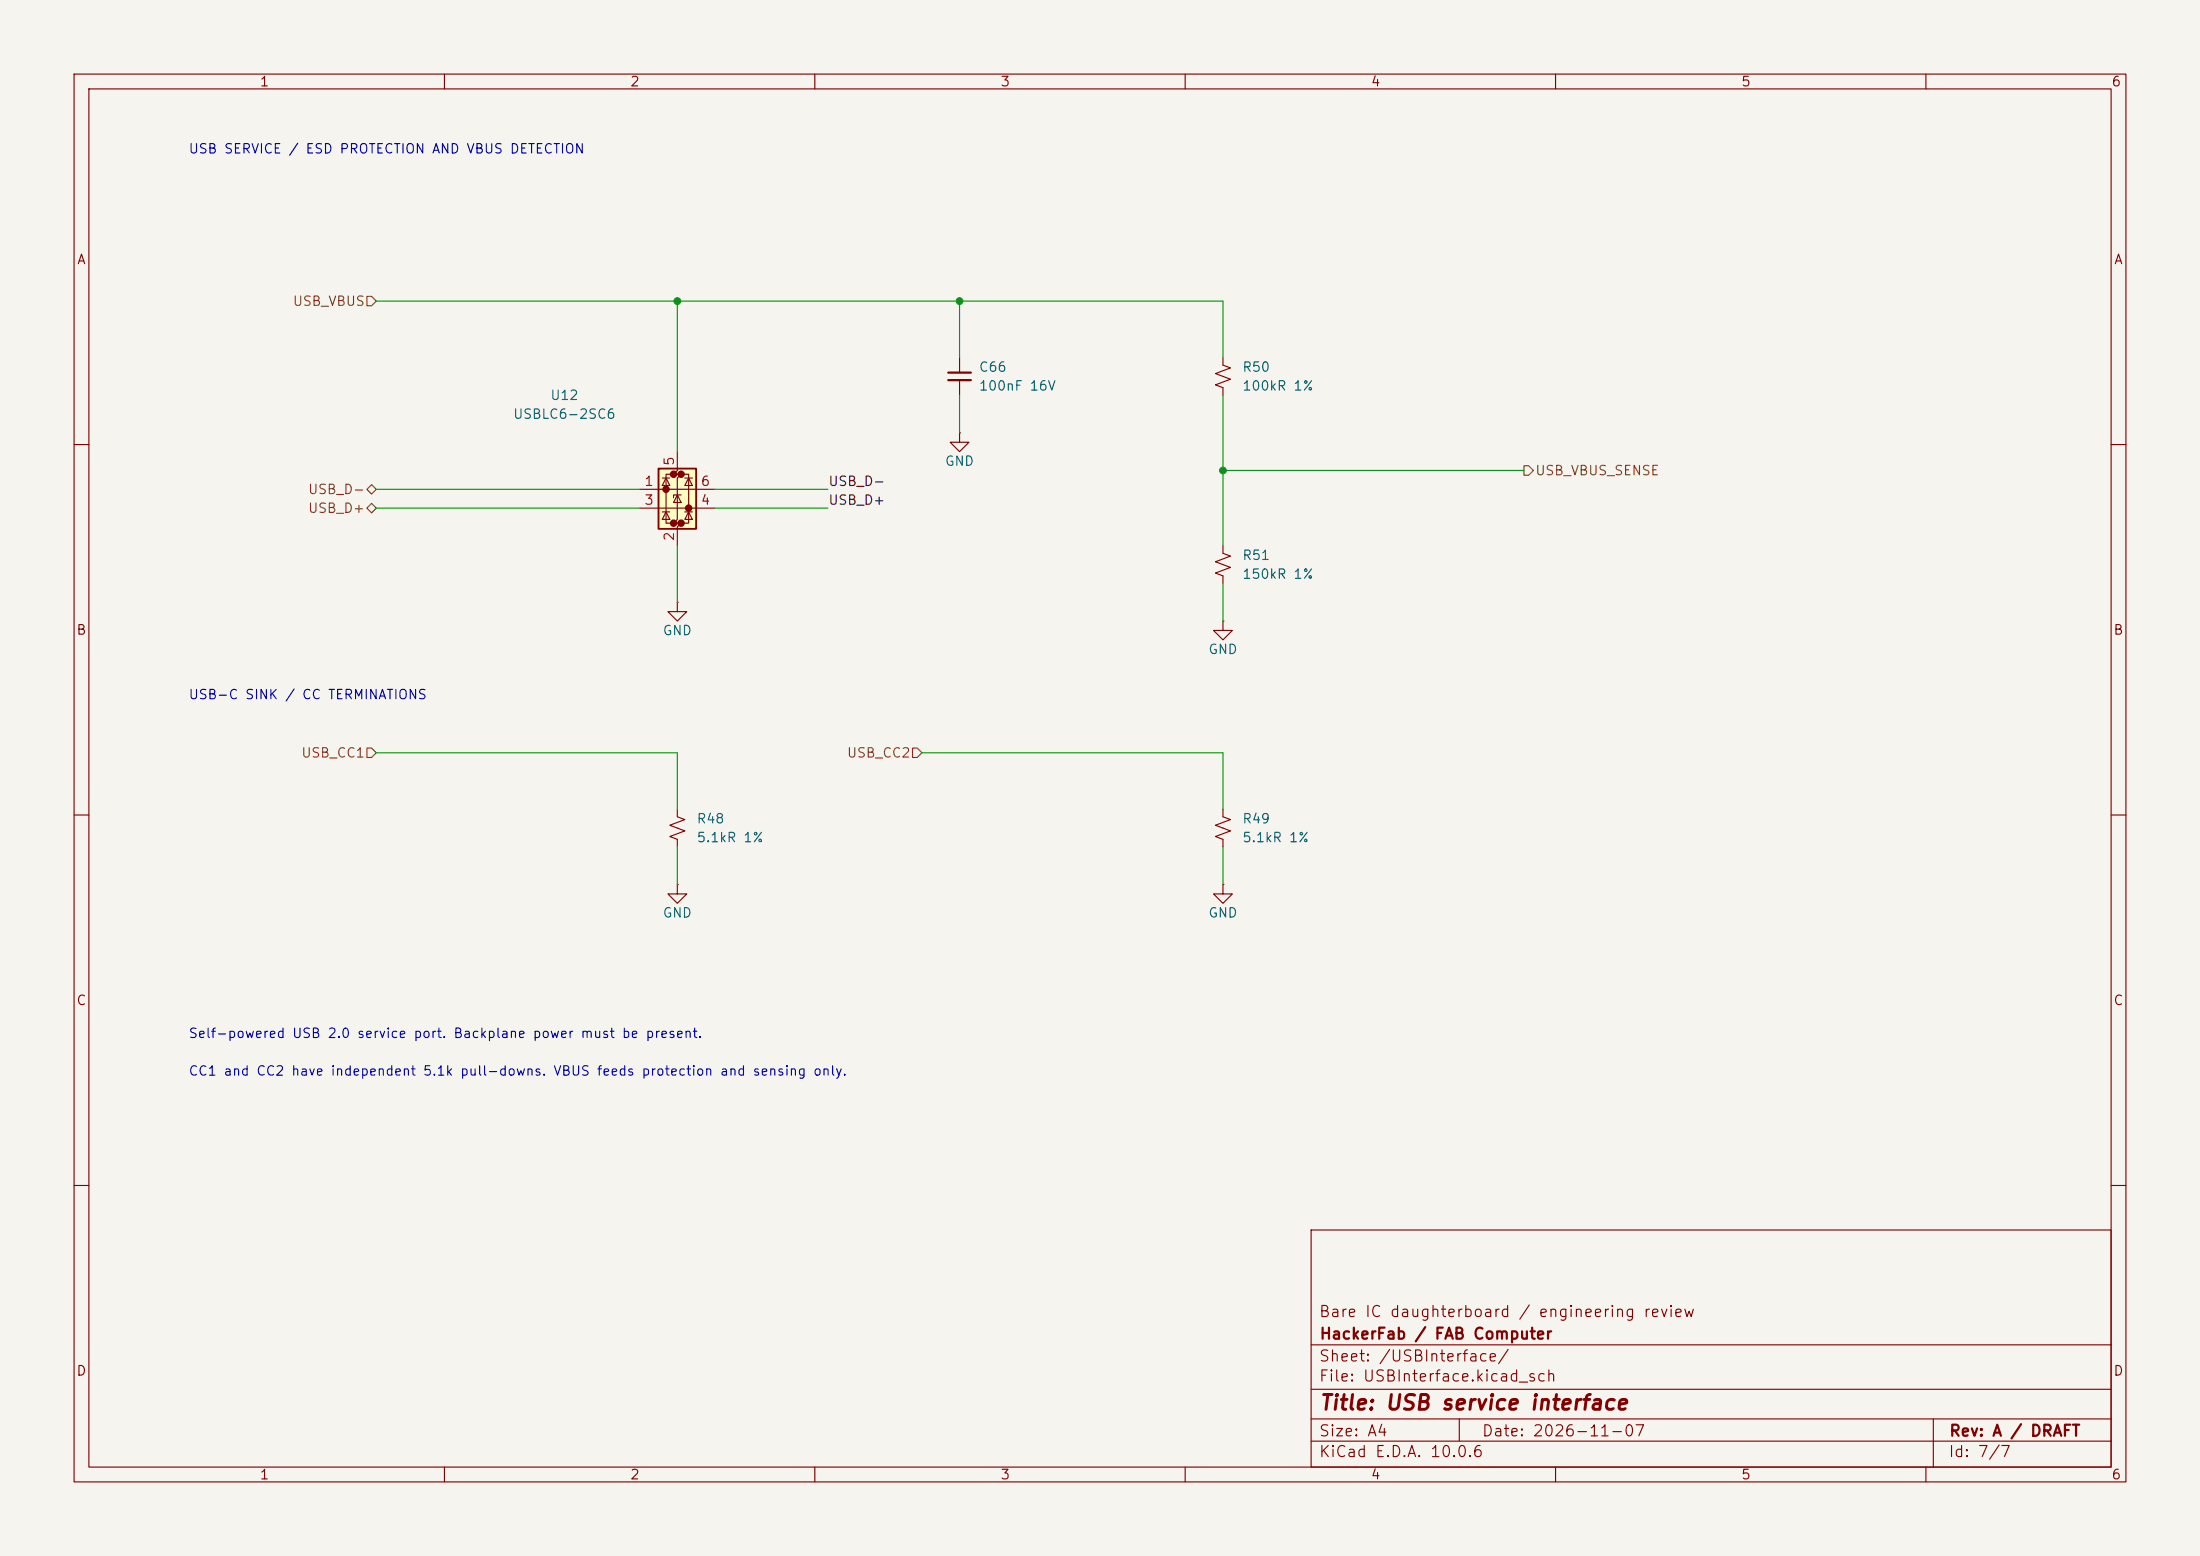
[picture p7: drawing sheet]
(kicad_sch
 (version 20250114)
 (generator eeschema)
 (generator_version "10.0")
 (paper "A4")
 (title_block
  (title "USB service interface")
  (date "2026-11-07")
  (rev "A / DRAFT")
  (company "HackerFab / FAB Computer")
  (comment 1 "Bare IC daughterboard / engineering review"))
 (lib_symbols
  (symbol "Device:C_Small"
   (pin_numbers (hide yes))
   (pin_names
    (offset 0.254) (hide yes)) (exclude_from_sim no) (in_bom yes) (on_board yes)
   (in_pos_files yes)
   (duplicate_pin_numbers_are_jumpers no)
   (property "Reference" "C" (at 0.254 1.778 0) (show_name no) (do_not_autoplace no) (effects (font (size 1.27 1.27)) (justify left)))
   (property "Value" "C_Small" (at 0.254 -2.032 0) (show_name no) (do_not_autoplace no) (effects (font (size 1.27 1.27)) (justify left)))
   (property "Footprint" "" (at 0 0 0) (show_name no) (do_not_autoplace no) (hide yes) (effects (font (size 1.27 1.27))))
   (property "Datasheet" "" (at 0 0 0) (show_name no) (do_not_autoplace no) (hide yes) (effects (font (size 1.27 1.27))))
   (property "Description" "Unpolarized capacitor, small symbol" (at 0 -10.16 0) (show_name no) (do_not_autoplace no) (hide yes) (effects (font (size 1.27 1.27))))
   (symbol "C_Small_0_1"
    (polyline (pts (xy -1.524 0.508) (xy 1.524 0.508)) (stroke (width 0.3048) (type default)) (fill (type none)))
    (polyline (pts (xy -1.524 -0.508) (xy 1.524 -0.508)) (stroke (width 0.3048) (type default)) (fill (type none))))
   (symbol "C_Small_1_1"
    (pin passive line (at 0 2.54 270) (length 2.032) (name "" (effects (font (size 1.27 1.27)))) (number "1" (effects (font (size 1.27 1.27)))))
    (pin passive line (at 0 -2.54 90) (length 2.032) (name "" (effects (font (size 1.27 1.27)))) (number "2" (effects (font (size 1.27 1.27))))))
   (embedded_fonts no))
  (symbol "Device:R_Small_US"
   (pin_numbers (hide yes))
   (pin_names
    (offset 0.254) (hide yes)) (exclude_from_sim no) (in_bom yes) (on_board yes)
   (in_pos_files yes)
   (duplicate_pin_numbers_are_jumpers no)
   (property "Reference" "R" (at 0.762 0.508 0) (show_name no) (do_not_autoplace no) (effects (font (size 1.27 1.27)) (justify left)))
   (property "Value" "R_Small_US" (at 0.762 -1.016 0) (show_name no) (do_not_autoplace no) (effects (font (size 1.27 1.27)) (justify left)))
   (property "Footprint" "" (at 0 0 0) (show_name no) (do_not_autoplace no) (hide yes) (effects (font (size 1.27 1.27))))
   (property "Datasheet" "" (at 0 0 0) (show_name no) (do_not_autoplace no) (hide yes) (effects (font (size 1.27 1.27))))
   (property "Description" "Resistor, small US symbol" (at 0 0 0) (show_name no) (do_not_autoplace no) (hide yes) (effects (font (size 1.27 1.27))))
   (symbol "R_Small_US_1_1"
    (polyline (pts (xy 0 1.524) (xy 1.016 1.143) (xy 0 0.762) (xy -1.016 0.381) (xy 0 0)) (stroke (width 0) (type default)) (fill (type none)))
    (polyline (pts (xy 0 0) (xy 1.016 -0.381) (xy 0 -0.762) (xy -1.016 -1.143) (xy 0 -1.524)) (stroke (width 0) (type default)) (fill (type none)))
    (pin passive line (at 0 2.54 270) (length 1.016) (name "" (effects (font (size 1.27 1.27)))) (number "1" (effects (font (size 1.27 1.27)))))
    (pin passive line (at 0 -2.54 90) (length 1.016) (name "" (effects (font (size 1.27 1.27)))) (number "2" (effects (font (size 1.27 1.27))))))
   (embedded_fonts no))
  (symbol "FabNano:PWR_GND"
   (power global)
   (pin_numbers (hide yes))
   (pin_names
    (offset 0) (hide yes)) (exclude_from_sim no) (in_bom yes) (on_board yes)
   (in_pos_files yes)
   (duplicate_pin_numbers_are_jumpers no)
   (property "Reference" "#PWR" (at 0 -6.35 0) (show_name no) (do_not_autoplace no) (hide yes) (effects (font (size 1.27 1.27))))
   (property "Value" "GND" (at 0 -3.81 0) (show_name no) (do_not_autoplace no) (effects (font (size 1.27 1.27))))
   (property "Footprint" "" (at 0 0 0) (show_name no) (do_not_autoplace no) (hide yes) (effects (font (size 1.27 1.27))))
   (property "Datasheet" "" (at 0 0 0) (show_name no) (do_not_autoplace no) (hide yes) (effects (font (size 1.27 1.27))))
   (property "Description" "Power symbol creates a global label with name \"GND\" , ground" (at 0 0 0) (show_name no) (do_not_autoplace no) (hide yes) (effects (font (size 1.27 1.27))))
   (symbol "PWR_GND_0_1"
    (polyline (pts (xy 0 0) (xy 0 -1.27) (xy 1.27 -1.27) (xy 0 -2.54) (xy -1.27 -1.27) (xy 0 -1.27)) (stroke (width 0) (type default)) (fill (type none))))
   (symbol "PWR_GND_1_1"
    (pin power_in line (at 0 0 270) (length 0) (name "GND" (effects (font (size 1.27 1.27)))) (number "1" (effects (font (size 1.27 1.27))))))
   (embedded_fonts no))
  (symbol "Power_Protection:USBLC6-2SC6"
   (pin_names (hide yes)) (exclude_from_sim no) (in_bom yes) (on_board yes)
   (in_pos_files yes)
   (duplicate_pin_numbers_are_jumpers no)
   (symbol "USBLC6-2SC6_0_0"
    (circle (center -1.524 0) (radius 0.0001) (stroke (width 0.508) (type default)) (fill (type none)))
    (circle (center -0.508 2.032) (radius 0.0001) (stroke (width 0.508) (type default)) (fill (type none)))
    (circle (center -0.508 -4.572) (radius 0.0001) (stroke (width 0.508) (type default)) (fill (type none)))
    (circle (center 0.508 2.032) (radius 0.0001) (stroke (width 0.508) (type default)) (fill (type none)))
    (circle (center 0.508 -4.572) (radius 0.0001) (stroke (width 0.508) (type default)) (fill (type none)))
    (circle (center 1.524 -2.54) (radius 0.0001) (stroke (width 0.508) (type default)) (fill (type none))))
   (symbol "USBLC6-2SC6_0_1"
    (polyline (pts (xy -2.54 0) (xy 2.54 0)) (stroke (width 0) (type default)) (fill (type none)))
    (polyline (pts (xy -2.54 -2.54) (xy 2.54 -2.54)) (stroke (width 0) (type default)) (fill (type none)))
    (polyline (pts (xy -2.032 0.508) (xy -1.016 0.508) (xy -1.524 1.524) (xy -2.032 0.508)) (stroke (width 0) (type default)) (fill (type none)))
    (polyline (pts (xy -2.032 -3.048) (xy -1.016 -3.048)) (stroke (width 0) (type default)) (fill (type none)))
    (polyline (pts (xy -1.016 1.524) (xy -2.032 1.524)) (stroke (width 0) (type default)) (fill (type none)))
    (polyline (pts (xy -1.016 -4.064) (xy -2.032 -4.064) (xy -1.524 -3.048) (xy -1.016 -4.064)) (stroke (width 0) (type default)) (fill (type none)))
    (polyline (pts (xy -0.508 -1.143) (xy -0.508 -0.762) (xy 0.508 -0.762)) (stroke (width 0) (type default)) (fill (type none)))
    (polyline (pts (xy 0 2.54) (xy -0.508 2.032) (xy 0.508 2.032) (xy 0 1.524) (xy 0 -4.064) (xy -0.508 -4.572) (xy 0.508 -4.572) (xy 0 -5.08)) (stroke (width 0) (type default)) (fill (type none)))
    (polyline (pts (xy 0.508 -1.778) (xy -0.508 -1.778) (xy 0 -0.762) (xy 0.508 -1.778)) (stroke (width 0) (type default)) (fill (type none)))
    (polyline (pts (xy 1.016 1.524) (xy 2.032 1.524)) (stroke (width 0) (type default)) (fill (type none)))
    (polyline (pts (xy 1.016 -3.048) (xy 2.032 -3.048)) (stroke (width 0) (type default)) (fill (type none)))
    (polyline (pts (xy 2.032 0.508) (xy 1.016 0.508) (xy 1.524 1.524) (xy 2.032 0.508)) (stroke (width 0) (type default)) (fill (type none)))
    (polyline (pts (xy 2.032 -4.064) (xy 1.016 -4.064) (xy 1.524 -3.048) (xy 2.032 -4.064)) (stroke (width 0) (type default)) (fill (type none))))
   (symbol "USBLC6-2SC6_1_1"
    (rectangle (start -2.54 2.794) (end 2.54 -5.334) (stroke (width 0.254) (type default)) (fill (type background)))
    (polyline (pts (xy -0.508 2.032) (xy -1.524 2.032) (xy -1.524 -4.572) (xy -0.508 -4.572)) (stroke (width 0) (type default)) (fill (type none)))
    (polyline (pts (xy 0.508 -4.572) (xy 1.524 -4.572) (xy 1.524 2.032) (xy 0.508 2.032)) (stroke (width 0) (type default)) (fill (type none)))
    (pin passive line (at -5.08 0 0) (length 2.54) (name "I/O1" (effects (font (size 1.27 1.27)))) (number "1" (effects (font (size 1.27 1.27)))))
    (pin passive line (at 0 -7.62 90) (length 2.54) (name "GND" (effects (font (size 1.27 1.27)))) (number "2" (effects (font (size 1.27 1.27)))))
    (pin passive line (at -5.08 -2.54 0) (length 2.54) (name "I/O2" (effects (font (size 1.27 1.27)))) (number "3" (effects (font (size 1.27 1.27)))))
    (pin passive line (at 5.08 -2.54 180) (length 2.54) (name "I/O2" (effects (font (size 1.27 1.27)))) (number "4" (effects (font (size 1.27 1.27)))))
    (pin passive line (at 0 5.08 270) (length 2.54) (name "VBUS" (effects (font (size 1.27 1.27)))) (number "5" (effects (font (size 1.27 1.27)))))
    (pin passive line (at 5.08 0 180) (length 2.54) (name "I/O1" (effects (font (size 1.27 1.27)))) (number "6" (effects (font (size 1.27 1.27))))))
   (embedded_fonts no)
   (property "Reference" "U" (at 0.635 5.715 0) (show_name no) (do_not_autoplace no) (effects (font (size 1.27 1.27)) (justify left)))
   (property "Value" "USBLC6-2SC6" (at 0.635 3.81 0) (show_name no) (do_not_autoplace no) (effects (font (size 1.27 1.27)) (justify left)))
   (property "Footprint" "Package_TO_SOT_SMD:SOT-23-6" (at 1.27 -6.35 0) (show_name no) (do_not_autoplace no) (hide yes) (effects (font (size 1.27 1.27)
    (italic yes)) (justify left)))
   (property "Datasheet" "https://www.st.com/resource/en/datasheet/usblc6-2.pdf" (at 1.27 -8.255 0) (show_name no) (do_not_autoplace no) (hide yes) (effects (font (size 1.27 1.27)) (justify left)))
   (property "Description" "Very low capacitance ESD protection diode, 2 data-line, SOT-23-6" (at 0 0 0) (show_name no) (do_not_autoplace no) (hide yes) (effects (font (size 1.27 1.27))))
   (property "ki_fp_filters" "SOT?23*" (at 0 0 0) (show_name no) (do_not_autoplace no) (hide yes) (effects (font (size 1.27 1.27))))))
 (symbol
  (lib_id "Power_Protection:USBLC6-2SC6") (at 91.44 66.04 0) (unit 1) (in_bom yes) (on_board yes) (dnp no)
  (property "Reference" "U12" (at 76.2 53.34 0) (effects (font (size 1.27 1.27))))
  (property "Value" "USBLC6-2SC6" (at 76.2 55.88 0) (effects (font (size 1.27 1.27))))
  (property "Footprint" "Package_TO_SOT_SMD:SOT-23-6" (at 91.44 66.04 0) (effects (font (size 1.27 1.27)) (hide yes)))
  (property "Datasheet" "https://www.st.com/resource/en/datasheet/usblc6-2.pdf" (at 91.44 66.04 0) (effects (font (size 1.27 1.27)) (hide yes)))
  (property "MPN" "USBLC6-2SC6" (at 91.44 66.04 0) (effects (font (size 1.27 1.27)) (hide yes)))
  (property "Manufacturer" "STMicroelectronics" (at 91.44 66.04 0) (effects (font (size 1.27 1.27)) (hide yes))) (pin "1") (pin "2") (pin "3") (pin "4") (pin "5") (pin "6")
  (property "LCSC" "C7519" (at 91.44 66.04 0) (effects (font (size 1.27 1.27)) (hide yes)))
  (property "Supplier_URL" "https://www.lcsc.com/product-detail/C7519.html" (at 91.44 66.04 0) (effects (font (size 1.27 1.27)) (hide yes)))
  (property "LCSC" "C7519" (at 91.44 66.04 0) (effects (font (size 1.27 1.27)) (hide yes)))
  (property "Supplier_URL" "https://www.lcsc.com/product-detail/C7519.html" (at 91.44 66.04 0) (effects (font (size 1.27 1.27)) (hide yes))))
 (symbol
  (lib_id "Device:C_Small") (at 129.54 50.8 0) (unit 1) (in_bom yes) (on_board yes) (dnp no)
  (property "Reference" "C66" (at 132.08 49.53 0) (effects (font (size 1.27 1.27)) (justify left)))
  (property "Value" "100nF 16V" (at 132.08 52.07 0) (effects (font (size 1.27 1.27)) (justify left)))
  (property "Footprint" "Capacitor_SMD:C_0402_1005Metric" (at 129.54 50.8 0) (effects (font (size 1.27 1.27)) (hide yes)))
  (property "Datasheet" "" (at 129.54 50.8 0) (effects (font (size 1.27 1.27)) (hide yes)))
  (property "MPN" "CL05B104KO5NNNC" (at 129.54 50.8 0) (effects (font (size 1.27 1.27)) (hide yes)))
  (property "Manufacturer" "Samsung Electro-Mechanics" (at 129.54 50.8 0) (effects (font (size 1.27 1.27)) (hide yes))) (pin "1") (pin "2")
  (property "LCSC" "C1525" (at 129.54 50.8 0) (effects (font (size 1.27 1.27)) (hide yes))))
 (symbol
  (lib_id "Device:R_Small_US") (at 165.1 50.8 0) (unit 1) (in_bom yes) (on_board yes) (dnp no)
  (property "Reference" "R50" (at 167.64 49.53 0) (effects (font (size 1.27 1.27)) (justify left)))
  (property "Value" "100kR 1%" (at 167.64 52.07 0) (effects (font (size 1.27 1.27)) (justify left)))
  (property "Footprint" "Resistor_SMD:R_0603_1608Metric" (at 165.1 50.8 0) (effects (font (size 1.27 1.27)) (hide yes)))
  (property "Datasheet" "https://www.lcsc.com/datasheet/C25803.pdf" (at 165.1 50.8 0) (effects (font (size 1.27 1.27)) (hide yes)))
  (property "MPN" "0603WAF1003T5E" (at 165.1 50.8 0) (effects (font (size 1.27 1.27)) (hide yes)))
  (property "Manufacturer" "Uniroyal Electronics" (at 165.1 50.8 0) (effects (font (size 1.27 1.27)) (hide yes))) (pin "1") (pin "2")
  (property "LCSC" "C25803" (at 165.1 50.8 0) (effects (font (size 1.27 1.27)) (hide yes))))
 (symbol
  (lib_id "Device:R_Small_US") (at 165.1 76.2 0) (unit 1) (in_bom yes) (on_board yes) (dnp no)
  (property "Reference" "R51" (at 167.64 74.93 0) (effects (font (size 1.27 1.27)) (justify left)))
  (property "Value" "150kR 1%" (at 167.64 77.47 0) (effects (font (size 1.27 1.27)) (justify left)))
  (property "Footprint" "Resistor_SMD:R_0603_1608Metric" (at 165.1 76.2 0) (effects (font (size 1.27 1.27)) (hide yes)))
  (property "Datasheet" "https://www.lcsc.com/datasheet/C22807.pdf" (at 165.1 76.2 0) (effects (font (size 1.27 1.27)) (hide yes)))
  (property "MPN" "0603WAF1503T5E" (at 165.1 76.2 0) (effects (font (size 1.27 1.27)) (hide yes)))
  (property "Manufacturer" "Uniroyal Electronics" (at 165.1 76.2 0) (effects (font (size 1.27 1.27)) (hide yes))) (pin "1") (pin "2")
  (property "LCSC" "C22807" (at 165.1 76.2 0) (effects (font (size 1.27 1.27)) (hide yes))))
 (hierarchical_label "USB_VBUS"
  (shape input) (at 50.8 40.64 180) (effects (font (size 1.27 1.27)) (justify right)))
 (wire (pts (xy 50.8 40.64) (xy 91.44 40.64)) (stroke (width 0) (type default)))
 (wire (pts (xy 91.44 40.64) (xy 129.54 40.64)) (stroke (width 0) (type default)))
 (wire (pts (xy 129.54 40.64) (xy 165.1 40.64)) (stroke (width 0) (type default)))
 (wire (pts (xy 91.44 40.64) (xy 91.44 60.96)) (stroke (width 0) (type default)))
 (junction (at 91.44 40.64)
  (diameter 0) (color 0 0 0 0))
 (wire (pts (xy 129.54 40.64) (xy 129.54 48.26)) (stroke (width 0) (type default)))
 (junction (at 129.54 40.64)
  (diameter 0) (color 0 0 0 0))
 (wire (pts (xy 165.1 40.64) (xy 165.1 48.26)) (stroke (width 0) (type default)))
 (hierarchical_label "USB_D-"
  (shape bidirectional) (at 50.8 66.04 180) (effects (font (size 1.27 1.27)) (justify right)))
 (wire (pts (xy 50.8 66.04) (xy 86.36 66.04)) (stroke (width 0) (type default)))
 (wire (pts (xy 96.52 66.04) (xy 111.76 66.04)) (stroke (width 0) (type default)))
 (label "USB_D-" (at 111.76 66.04 0) (effects (font (size 1.27 1.27)) (justify left bottom)))
 (hierarchical_label "USB_D+"
  (shape bidirectional) (at 50.8 68.58 180) (effects (font (size 1.27 1.27)) (justify right)))
 (wire (pts (xy 50.8 68.58) (xy 86.36 68.58)) (stroke (width 0) (type default)))
 (wire (pts (xy 96.52 68.58) (xy 111.76 68.58)) (stroke (width 0) (type default)))
 (label "USB_D+" (at 111.76 68.58 0) (effects (font (size 1.27 1.27)) (justify left bottom)))
 (wire (pts (xy 129.54 53.34) (xy 129.54 58.42)) (stroke (width 0) (type default)))
 (symbol
  (lib_id "FabNano:PWR_GND") (at 129.54 58.42 0) (unit 1) (in_bom no) (on_board no) (dnp no)
  (property "Reference" "#PWR1309" (at 129.54 58.42 0) (effects (font (size 1.27 1.27)) (hide yes)))
  (property "Value" "GND" (at 129.54 62.23 0) (effects (font (size 1.27 1.27))))
  (property "Footprint" "" (at 129.54 58.42 0) (effects (font (size 1.27 1.27)) (hide yes)))
  (property "Datasheet" "" (at 129.54 58.42 0) (effects (font (size 1.27 1.27)) (hide yes)))
  (property "MPN" "" (at 129.54 58.42 0) (effects (font (size 1.27 1.27)) (hide yes)))
  (property "Manufacturer" "" (at 129.54 58.42 0) (effects (font (size 1.27 1.27)) (hide yes))) (pin "1"))
 (wire (pts (xy 91.44 73.66) (xy 91.44 81.28)) (stroke (width 0) (type default)))
 (symbol
  (lib_id "FabNano:PWR_GND") (at 91.44 81.28 0) (unit 1) (in_bom no) (on_board no) (dnp no)
  (property "Reference" "#PWR1305" (at 91.44 81.28 0) (effects (font (size 1.27 1.27)) (hide yes)))
  (property "Value" "GND" (at 91.44 85.09 0) (effects (font (size 1.27 1.27))))
  (property "Footprint" "" (at 91.44 81.28 0) (effects (font (size 1.27 1.27)) (hide yes)))
  (property "Datasheet" "" (at 91.44 81.28 0) (effects (font (size 1.27 1.27)) (hide yes)))
  (property "MPN" "" (at 91.44 81.28 0) (effects (font (size 1.27 1.27)) (hide yes)))
  (property "Manufacturer" "" (at 91.44 81.28 0) (effects (font (size 1.27 1.27)) (hide yes))) (pin "1"))
 (wire (pts (xy 165.1 53.34) (xy 165.1 63.5)) (stroke (width 0) (type default)))
 (wire (pts (xy 165.1 63.5) (xy 165.1 73.66)) (stroke (width 0) (type default)))
 (wire (pts (xy 165.1 63.5) (xy 205.74 63.5)) (stroke (width 0) (type default)))
 (junction (at 165.1 63.5)
  (diameter 0) (color 0 0 0 0))
 (hierarchical_label "USB_VBUS_SENSE"
  (shape output) (at 205.74 63.5 0) (effects (font (size 1.27 1.27)) (justify left)))
 (wire (pts (xy 165.1 78.74) (xy 165.1 83.82)) (stroke (width 0) (type default)))
 (symbol
  (lib_id "FabNano:PWR_GND") (at 165.1 83.82 0) (unit 1) (in_bom no) (on_board no) (dnp no)
  (property "Reference" "#PWR1319" (at 165.1 83.82 0) (effects (font (size 1.27 1.27)) (hide yes)))
  (property "Value" "GND" (at 165.1 87.63 0) (effects (font (size 1.27 1.27))))
  (property "Footprint" "" (at 165.1 83.82 0) (effects (font (size 1.27 1.27)) (hide yes)))
  (property "Datasheet" "" (at 165.1 83.82 0) (effects (font (size 1.27 1.27)) (hide yes)))
  (property "MPN" "" (at 165.1 83.82 0) (effects (font (size 1.27 1.27)) (hide yes)))
  (property "Manufacturer" "" (at 165.1 83.82 0) (effects (font (size 1.27 1.27)) (hide yes))) (pin "1"))
 (symbol
  (lib_id "Device:R_Small_US") (at 91.44 111.76 0) (unit 1) (in_bom yes) (on_board yes) (dnp no)
  (property "Reference" "R48" (at 93.98 110.49 0) (effects (font (size 1.27 1.27)) (justify left)))
  (property "Value" "5.1kR 1%" (at 93.98 113.03 0) (effects (font (size 1.27 1.27)) (justify left)))
  (property "Footprint" "Resistor_SMD:R_0603_1608Metric" (at 91.44 111.76 0) (effects (font (size 1.27 1.27)) (hide yes)))
  (property "Datasheet" "https://www.lcsc.com/datasheet/C23186.pdf" (at 91.44 111.76 0) (effects (font (size 1.27 1.27)) (hide yes)))
  (property "MPN" "0603WAF5101T5E" (at 91.44 111.76 0) (effects (font (size 1.27 1.27)) (hide yes)))
  (property "Manufacturer" "Uniroyal Electronics" (at 91.44 111.76 0) (effects (font (size 1.27 1.27)) (hide yes))) (pin "1") (pin "2")
  (property "LCSC" "C23186" (at 91.44 111.76 0) (effects (font (size 1.27 1.27)) (hide yes))))
 (hierarchical_label "USB_CC1"
  (shape input) (at 50.8 101.6 180) (effects (font (size 1.27 1.27)) (justify right)))
 (wire (pts (xy 50.8 101.6) (xy 91.44 101.6)) (stroke (width 0) (type default)))
 (wire (pts (xy 91.44 101.6) (xy 91.44 109.22)) (stroke (width 0) (type default)))
 (wire (pts (xy 91.44 114.3) (xy 91.44 119.38)) (stroke (width 0) (type default)))
 (symbol
  (lib_id "FabNano:PWR_GND") (at 91.44 119.38 0) (unit 1) (in_bom no) (on_board no) (dnp no)
  (property "Reference" "#PWR1287" (at 91.44 119.38 0) (effects (font (size 1.27 1.27)) (hide yes)))
  (property "Value" "GND" (at 91.44 123.19 0) (effects (font (size 1.27 1.27))))
  (property "Footprint" "" (at 91.44 119.38 0) (effects (font (size 1.27 1.27)) (hide yes)))
  (property "Datasheet" "" (at 91.44 119.38 0) (effects (font (size 1.27 1.27)) (hide yes)))
  (property "MPN" "" (at 91.44 119.38 0) (effects (font (size 1.27 1.27)) (hide yes)))
  (property "Manufacturer" "" (at 91.44 119.38 0) (effects (font (size 1.27 1.27)) (hide yes))) (pin "1"))
 (symbol
  (lib_id "Device:R_Small_US") (at 165.1 111.76 0) (unit 1) (in_bom yes) (on_board yes) (dnp no)
  (property "Reference" "R49" (at 167.64 110.49 0) (effects (font (size 1.27 1.27)) (justify left)))
  (property "Value" "5.1kR 1%" (at 167.64 113.03 0) (effects (font (size 1.27 1.27)) (justify left)))
  (property "Footprint" "Resistor_SMD:R_0603_1608Metric" (at 165.1 111.76 0) (effects (font (size 1.27 1.27)) (hide yes)))
  (property "Datasheet" "https://www.lcsc.com/datasheet/C23186.pdf" (at 165.1 111.76 0) (effects (font (size 1.27 1.27)) (hide yes)))
  (property "MPN" "0603WAF5101T5E" (at 165.1 111.76 0) (effects (font (size 1.27 1.27)) (hide yes)))
  (property "Manufacturer" "Uniroyal Electronics" (at 165.1 111.76 0) (effects (font (size 1.27 1.27)) (hide yes))) (pin "1") (pin "2")
  (property "LCSC" "C23186" (at 165.1 111.76 0) (effects (font (size 1.27 1.27)) (hide yes))))
 (hierarchical_label "USB_CC2"
  (shape input) (at 124.46 101.6 180) (effects (font (size 1.27 1.27)) (justify right)))
 (wire (pts (xy 124.46 101.6) (xy 165.1 101.6)) (stroke (width 0) (type default)))
 (wire (pts (xy 165.1 101.6) (xy 165.1 109.22)) (stroke (width 0) (type default)))
 (wire (pts (xy 165.1 114.3) (xy 165.1 119.38)) (stroke (width 0) (type default)))
 (symbol
  (lib_id "FabNano:PWR_GND") (at 165.1 119.38 0) (unit 1) (in_bom no) (on_board no) (dnp no)
  (property "Reference" "#PWR1291" (at 165.1 119.38 0) (effects (font (size 1.27 1.27)) (hide yes)))
  (property "Value" "GND" (at 165.1 123.19 0) (effects (font (size 1.27 1.27))))
  (property "Footprint" "" (at 165.1 119.38 0) (effects (font (size 1.27 1.27)) (hide yes)))
  (property "Datasheet" "" (at 165.1 119.38 0) (effects (font (size 1.27 1.27)) (hide yes)))
  (property "MPN" "" (at 165.1 119.38 0) (effects (font (size 1.27 1.27)) (hide yes)))
  (property "Manufacturer" "" (at 165.1 119.38 0) (effects (font (size 1.27 1.27)) (hide yes))) (pin "1"))
 (text "USB SERVICE / ESD PROTECTION AND VBUS DETECTION" (at 25.4 20.32 0) (effects (font (size 1.27 1.27)) (justify left)))
 (text "USB-C SINK / CC TERMINATIONS" (at 25.4 93.98 0) (effects (font (size 1.27 1.27)) (justify left)))
 (text "Self-powered USB 2.0 service port. Backplane power must be present." (at 25.4 139.7 0) (effects (font (size 1.27 1.27)) (justify left)))
 (text "CC1 and CC2 have independent 5.1k pull-downs. VBUS feeds protection and sensing only." (at 25.4 144.78 0) (effects (font (size 1.27 1.27)) (justify left))))
